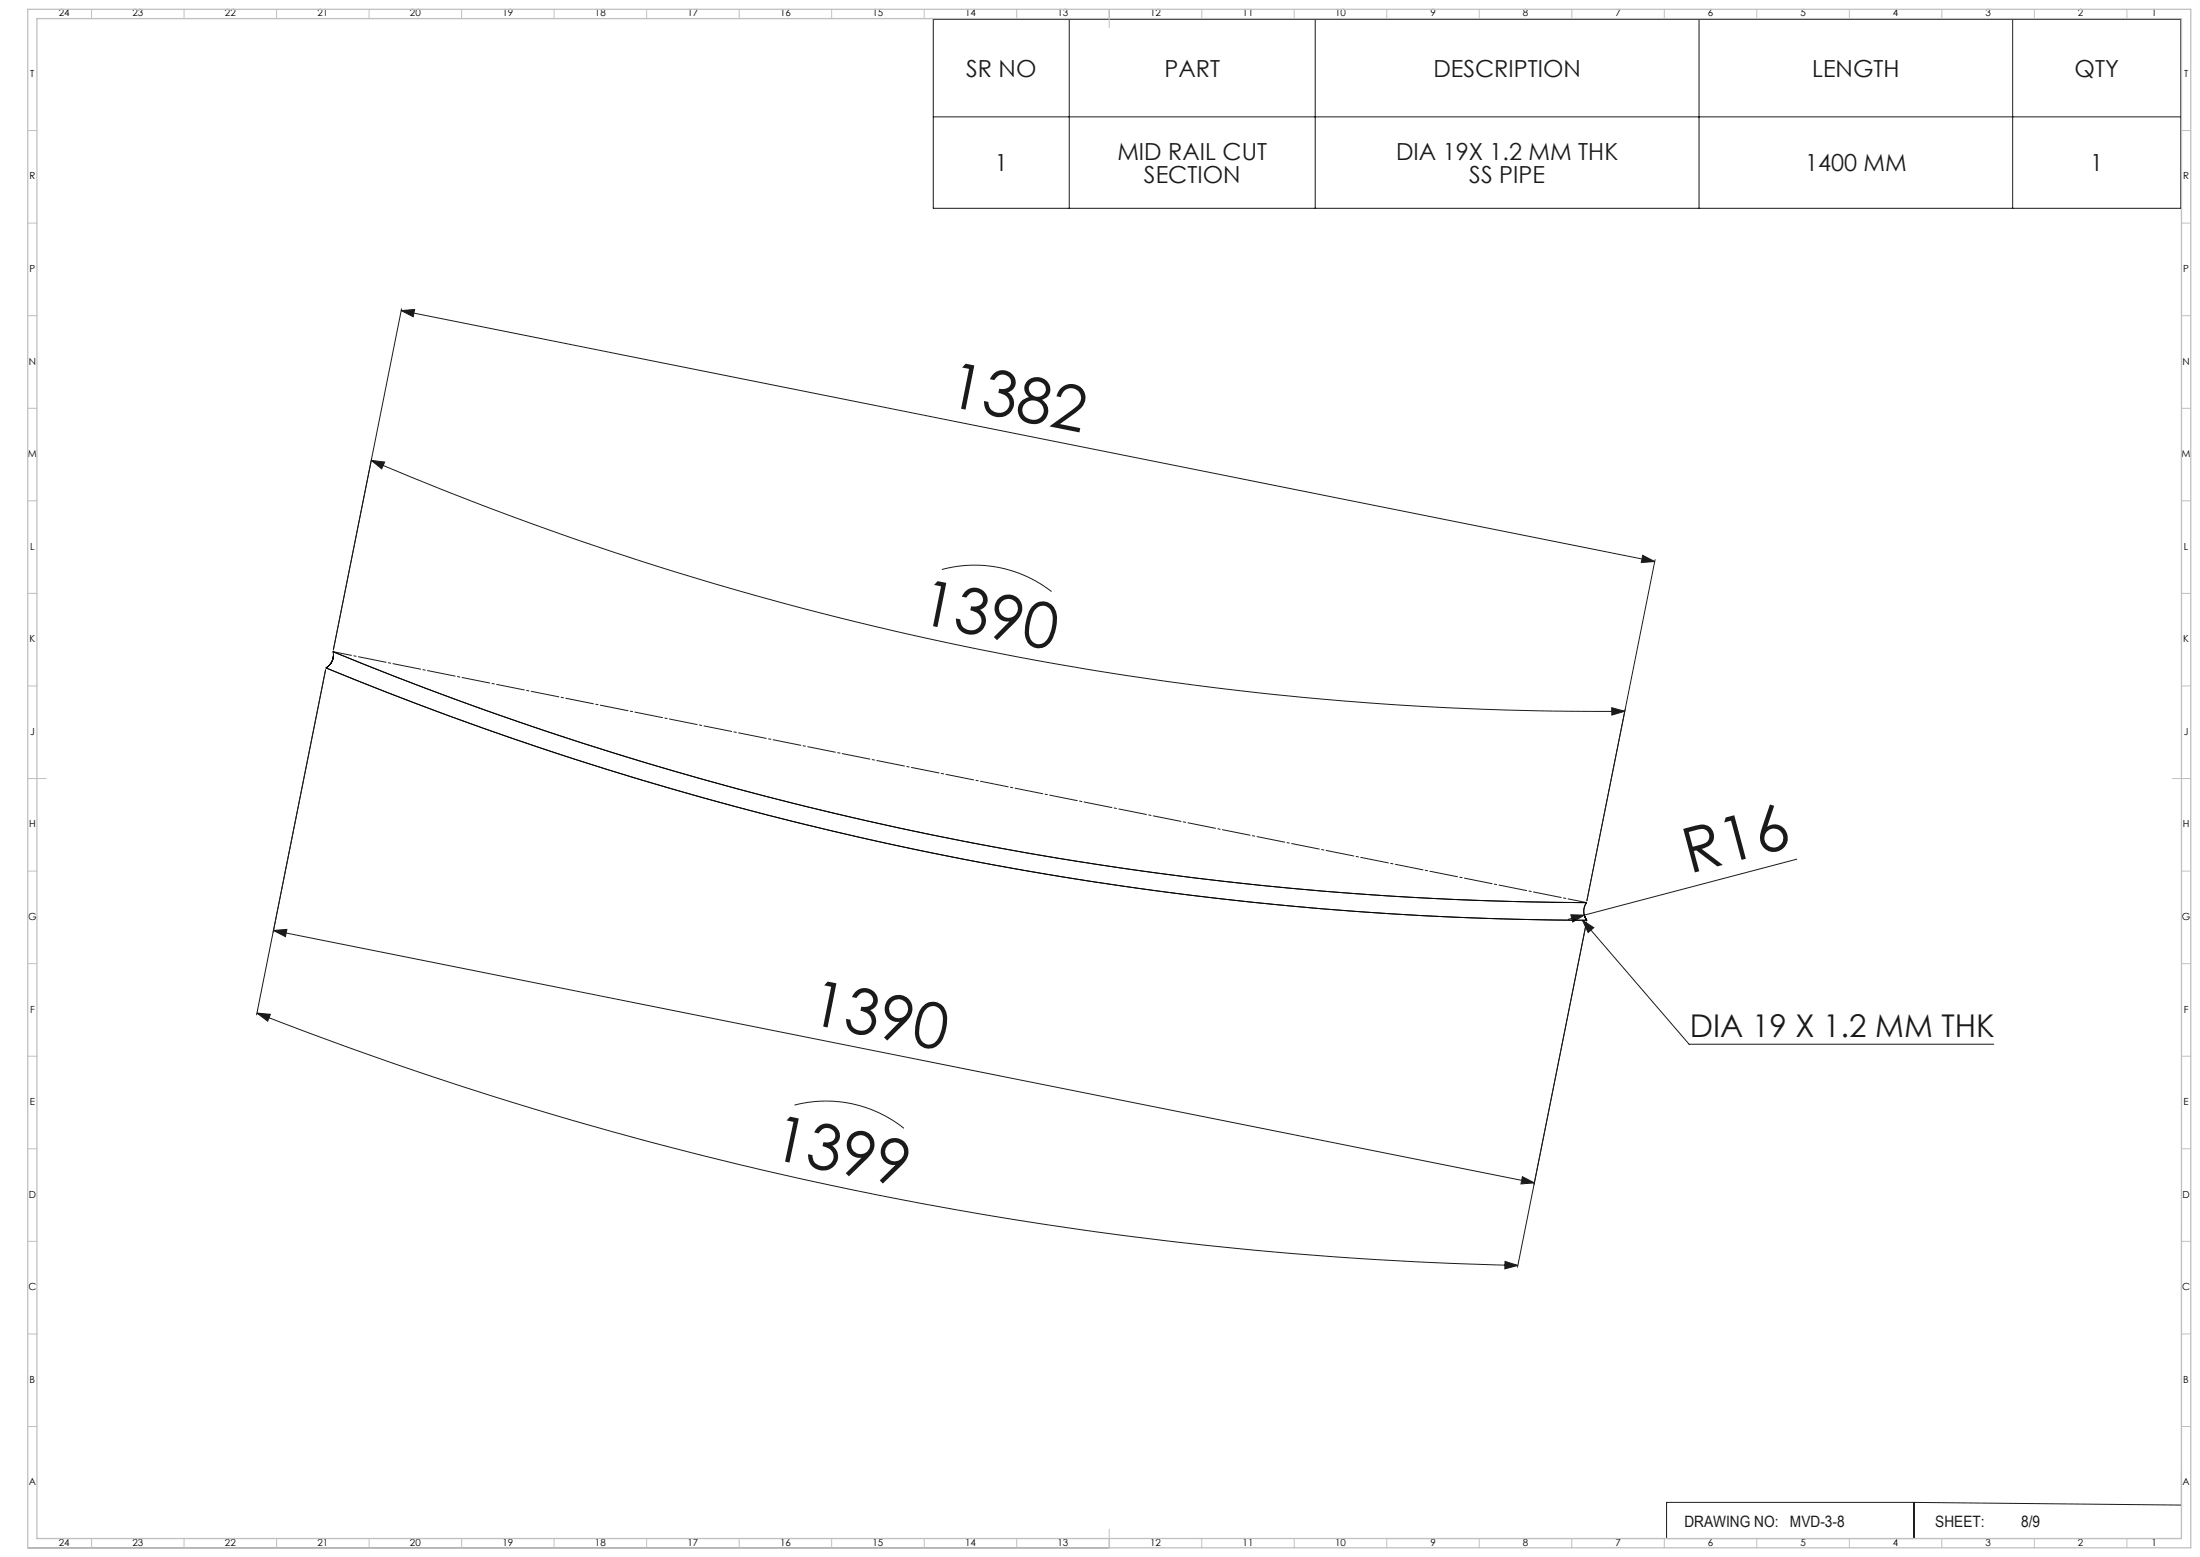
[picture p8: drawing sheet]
<svg xmlns="http://www.w3.org/2000/svg" width="1189mm" height="841mm" viewBox="0 0 1189 841" stroke-linecap="round" stroke-linejoin="round" font-family="sans-serif">
<g fill="none" stroke="#191924" stroke-width=".54">
<path d="M504 10h675v103h-675zM578 10v103M711 10v103M918 10v103M1088 10v103M504 63h675M217 168l7-1-1 4zM217 168l677 135M217 167l-37 184M201 249l7 1-2 3zM201 249a1691 1691 0 0 0 677 135M888 300l6 3-7 1z"/>
<path d="M509 308a68 68 0 0 1 59 12M895 302l-37 185M180 352a1796 1796 0 0 0 677 136 8 8 0 0 0 1 9 1804 1804 0 0 1-682-136M176 362l-37 186M871 382l7 2-7 2zM971 464l-123 33M849 494h7l-6 4zM855 497l58 67h165M855 497l6 4-3 3zM857 498l-37 187M148 503l681 136M148 503l7-1-1 4z"/>
<path d="M139 547l7 1-1 4zM139 547a1992 1992 0 0 0 681 137M429 597a67 67 0 0 1 60 12M823 636l6 3h-7zM1179 662v169h-430M813 681l7 3-7 1zM1034 812h-133v19M1034 812v19M1034 812l145 1M15 836h584M20 831h579M648 831h1"/>
</g>
<path d="M857 488l-677-136" fill="none" stroke="#191924" stroke-width=".54" stroke-dasharray="15.2 1.3 1.3 1.3" stroke-dashoffset="5.1"/>
<g fill="none" stroke="#c0c0c0" stroke-width=".54">
<path d="M49 5v5M99 5v5M149 5v5M199 5v5M249 5v5M299 5v5M349 5v5M399 5v5M449 5v5M499 5v5M549 5v5M599 5v10"/>
<path d="M649 5v5M699 5v5M749 5v5M799 5v5M849 5v5M899 5v5M949 5v5M999 5v5M1049 5v5M1099 5v5M1149 5v5M15 71h5"/>
<path d="M1179 71h5M15 121h5M1179 121h5M15 171h5M1179 171h5M15 221h5M1179 221h5M15 271h5M1179 271h5M15 321h5M1179 321h5M15 371h5"/>
<path d="M1179 371h5M15 421h10M1174 421h10M15 471h5M1179 471h5M15 521h5M1179 521h5M15 571h5M1179 571h5M15 621h5M1179 621h5M15 671h5"/>
<path d="M1179 671h5M15 721h5M1179 721h5M15 771h5M1179 771h5M49 831v5M99 831v5M149 831v5M199 831v5M249 831v5M299 831v5M349 831v5"/>
<path d="M399 831v5M449 831v5M499 831v5M549 831v5M599 826v10M649 831v5M699 831v5M749 831v5M799 831v5M849 831v5M899 831v5M949 831v5"/>
<path d="M999 831v5M1049 831v5M1099 831v5M1149 831v5"/>
</g>
<path d="M15 5h1169v831h-1169zM20 10h1159v821h-1159z" fill="none" stroke="#c0c0c0" stroke-width=".7"/>
<g fill="#191924">
<path d="M855 497l6 4-3 3z"/>
<path d="M849 494h7l-6 4z"/>
<path d="M888 300l6 3-7 1zM217 168l7-1-1 4z"/>
<path d="M139 547l7 1-1 4zM813 681l7 3-7 1z"/>
<path d="M201 249l7 1-2 3zM871 382l7 2-7 2z"/>
<path d="M148 503l7-1-1 4zM823 636l6 3h-7z"/>
</g>
<path d="M180 352a1796 1796 0 0 0 677 136 8 8 0 0 0 1 9 1804 1804 0 0 1-682-136 8 8 0 0 0 4-9zM180 354a8 8 0 0 1-3 6l2-2zM856 495l1 2z" fill="none" stroke="#000" stroke-width=".54"/>
<g font-size="33.9" fill="#191924">
<text x="511" y="219" transform="rotate(11 511 219)">1382</text>
<text x="496" y="337" transform="rotate(11 496 337)">1390</text>
<text x="913" y="472" transform="rotate(-15 913 472)">R16</text>
<text x="436" y="553" transform="rotate(11 436 553)">1390</text>
<text x="416" y="626" transform="rotate(12 416 626)">1399</text>
</g>
<text font-size="16.9" fill="#191924" x="913" y="560">DIA 19 X 1.2 MM THK</text>
<g font-size="12.7" fill="#191924">
<text x="522" y="42">SR NO</text>
<text x="629" y="42">PART</text>
<text x="775" y="42">DESCRIPTION</text>
<text x="979" y="42">LENGTH</text>
<text x="1121" y="42">QTY</text>
<text x="604" y="86">MID RAIL CUT</text>
<text x="754" y="86">DIA 19X 1.2 MM THK</text>
<text x="538" y="93">1</text>
<text x="976" y="93">1400 MM</text>
<text x="1130" y="93">1</text>
<text x="618" y="99">SECTION</text>
<text x="794" y="99">SS PIPE</text>
</g>
<g font-size="8.5" fill="#191924">
<text x="910" y="825">DRAWING NO:</text>
<text x="967" y="825">MVD-3-8</text>
<text x="1046" y="825">SHEET:</text>
<text x="1092" y="825">8/9</text>
</g>
<g font-size="5.3">
<text x="32" y="9">24</text>
<text x="72" y="9">23</text>
<text x="122" y="9">22</text>
<text x="172" y="9">21</text>
<text x="222" y="9">20</text>
<text x="272" y="9">19</text>
<text x="322" y="9">18</text>
<text x="372" y="9">17</text>
<text x="422" y="9">16</text>
<text x="472" y="9">15</text>
<text x="522" y="9">14</text>
<text x="572" y="9">13</text>
<text x="622" y="9">12</text>
<text x="672" y="9">11</text>
<text x="722" y="9">10</text>
<text x="773" y="9">9</text>
<text x="823" y="9">8</text>
<text x="873" y="9">7</text>
<text x="923" y="9">6</text>
<text x="973" y="9">5</text>
<text x="1023" y="9">4</text>
<text x="1073" y="9">3</text>
<text x="1123" y="9">2</text>
<text x="1163" y="9">1</text>
<text x="16" y="42">T</text>
<text x="1180" y="42">T</text>
<text x="16" y="97">R</text>
<text x="1180" y="97">R</text>
<text x="16" y="147">P</text>
<text x="1180" y="147">P</text>
<text x="16" y="197">N</text>
<text x="1180" y="197">N</text>
<text x="15" y="247">M</text>
<text x="1179" y="247">M</text>
<text x="16" y="297">L</text>
<text x="1180" y="297">L</text>
<text x="16" y="347">K</text>
<text x="1180" y="347">K</text>
<text x="16" y="397">J</text>
<text x="1180" y="397">J</text>
<text x="16" y="447">H</text>
<text x="1180" y="447">H</text>
<text x="15" y="497">G</text>
<text x="1179" y="497">G</text>
<text x="16" y="547">F</text>
<text x="1180" y="547">F</text>
<text x="16" y="597">E</text>
<text x="1180" y="597">E</text>
<text x="16" y="647">D</text>
<text x="1180" y="647">D</text>
<text x="15" y="697">C</text>
<text x="1179" y="697">C</text>
<text x="16" y="747">B</text>
<text x="1180" y="747">B</text>
<text x="16" y="802">A</text>
<text x="1180" y="802">A</text>
<text x="32" y="835">24</text>
<text x="72" y="835">23</text>
<text x="122" y="835">22</text>
<text x="172" y="835">21</text>
<text x="222" y="835">20</text>
<text x="272" y="835">19</text>
<text x="322" y="835">18</text>
<text x="372" y="835">17</text>
<text x="422" y="835">16</text>
<text x="472" y="835">15</text>
<text x="522" y="835">14</text>
<text x="572" y="835">13</text>
<text x="622" y="835">12</text>
<text x="672" y="835">11</text>
<text x="722" y="835">10</text>
<text x="773" y="835">9</text>
<text x="823" y="835">8</text>
<text x="873" y="835">7</text>
<text x="923" y="835">6</text>
<text x="973" y="835">5</text>
<text x="1023" y="835">4</text>
<text x="1073" y="835">3</text>
<text x="1123" y="835">2</text>
<text x="1163" y="835">1</text>
</g>
</svg>
